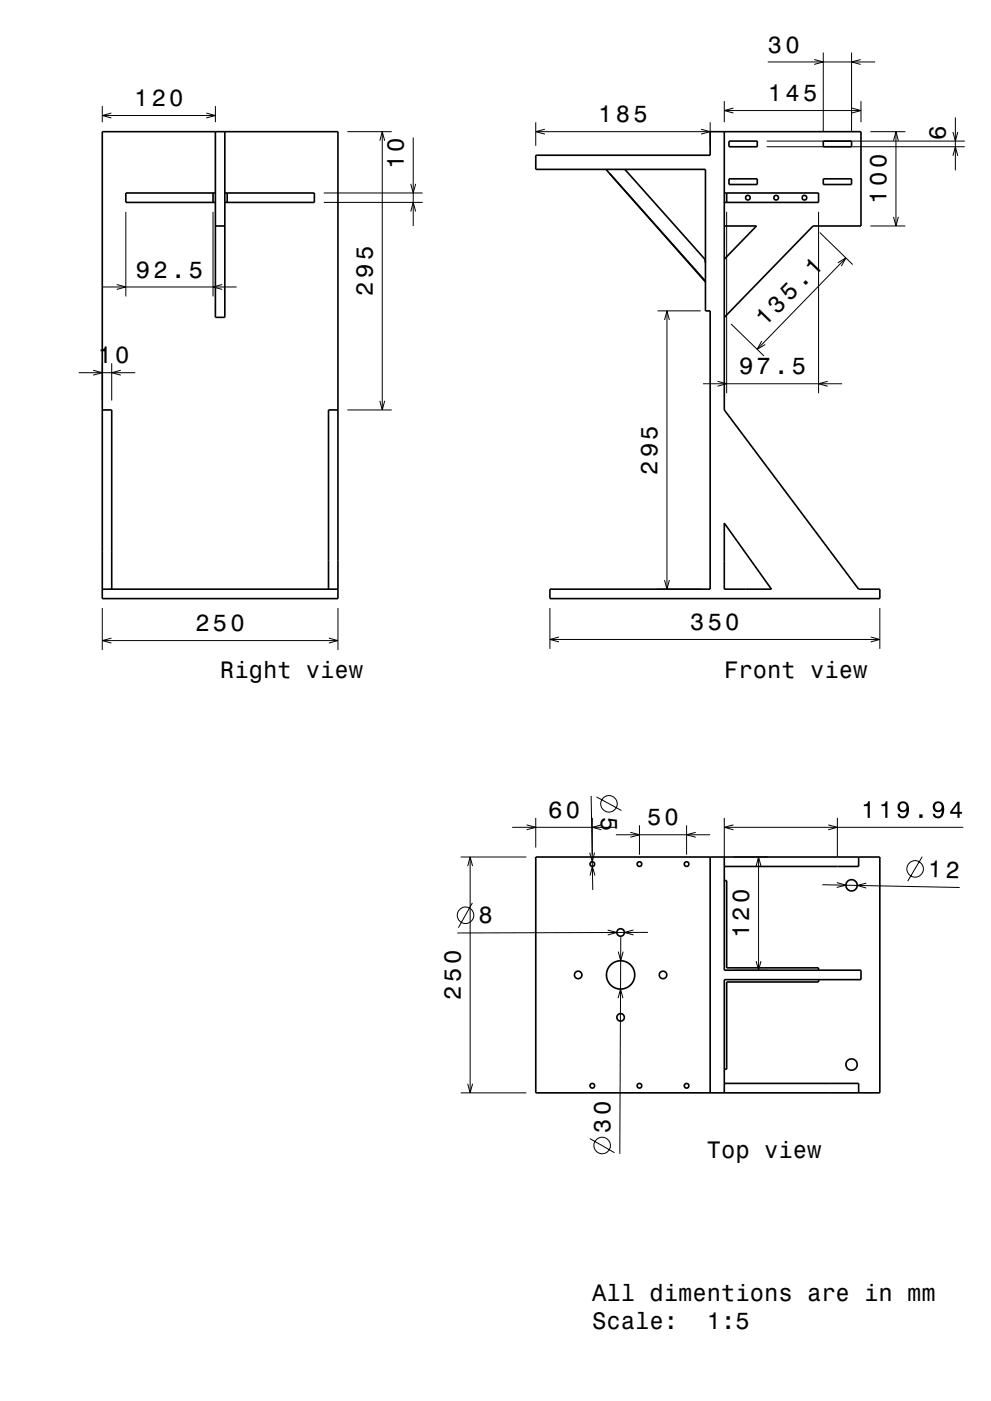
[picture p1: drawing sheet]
<svg xmlns="http://www.w3.org/2000/svg" width="210mm" height="297mm" viewBox="0 0 210 297" stroke-linecap="round" stroke-linejoin="round" font-family="sans-serif">
<g fill="none" stroke="#000" stroke-width=".21">
<path d="M162.9 13.1h22.8M172.7 12.6l2 .5-2 .6M174.7 11.1v16.8M180.7 11.1v16.8M182.6 12.6l-1.9 .5 1.9 .6M21.7 22.5v3.4M21.7 24.5h24M23.6 24l-1.9 .5 1.9 .5M43.8 24l1.9 .5-1.9 .5M45.7 22.5v3.4M73.7 27.9h9.4M80.6 29.8l.5-1.9 .5 1.9"/>
<path d="M81.1 27.9v59M87.2 39l.5 1.9 .5-1.9M87.7 29.1v18.8M113.7 25.9v5M113.7 27.9h37M115.6 27.4l-1.9 .5 1.9 .5M148.7 27.4l2 .5-2 .5M150.7 25.9v5M153.7 21.4v4.5M153.7 23.4h29M155.6 22.9l-1.9 .5 1.9 .6M162.7 31.1h42"/>
<path d="M162.7 29.9h42M180.7 22.9l2 .5-2 .6M182.7 21.4v4.5M184.7 27.9h7.4M189.6 29.8l.5-1.9 .5 1.9M190.1 27.9v20M202.2 33l.5-1.9 .5 1.9M202.2 28l.5 1.9 .5-1.9M202.7 24.9v11.2M26.7 44.9v17.9M45.2 44.9v17.9M68.7 42.9h21"/>
<path d="M68.7 40.9h21M87.2 44.8l.5-1.9 .5 1.9M154.2 44.9v38.5M173.7 44.9v38.5M173.9 49.3l7 6.8M177.8 55.7l1.7-1-1 1.7M179.5 54.7l-18.9 19.4M184.7 47.9h7.4M189.6 46l.5 1.9 .5-1.9M16.7 79h12M19.8 78.5l1.9 .5-1.9 .5M21.7 77v7.9"/>
<path d="M21.7 60.8h28.5M23.7 77v7.9M24.8 60.3l1.9 .5-1.9 .6M25.6 78.5l-1.9 .5 1.9 .5M47.1 60.3l-1.9 .5 1.9 .6M139.5 65.9h9.2M141 67.8l.5-1.9 .5 1.9M141.5 65.9v59M155.1 68.7l7 6.8M161.6 72.3l-1 1.8 1.8-1.1M73.7 86.9h9.4M80.6 85l.5 1.9 .5-1.9"/>
<path d="M149.2 81.4h29.5M152.2 80.8l2 .6-2 .5M175.6 80.8l-1.9 .6 1.9 .5M21.7 128.9v8.9M21.7 135.8h50M23.6 135.3l-1.9 .5 1.9 .5M69.8 135.3l1.9 .5-1.9 .5M71.7 128.9v8.9M116.7 128.9v8.7M116.7 135.6h70M118.6 135.1l-1.9 .5 1.9 .5M139.5 124.9h9.2"/>
<path d="M141 123l.5 1.9 .5-1.9M184.7 135.1l2 .5-2 .5M186.7 128.9v8.7M108.7 175.4h22M111.7 174.9l2 .5-2 .5M113.7 173.4v6.3M125.4 168.7l.4 20M125.7 173.4v7.8M126.5 169l5.4 2.8M127.6 174.9l-1.9 .5 1.9 .5M130.7 177h20M133.7 176.5l2 .5-2 .5"/>
<path d="M135.7 175v6.2M145.7 175v6.2M147.6 176.5l-1.9 .5 1.9 .5M153.7 173.4v8.3M153.7 175.4h50.7M155.6 174.9l-1.9 .5 1.9 .5M175.7 174.9l2 .5-2 .5M177.7 173.4v8.3M97.7 181.7h14M99.2 183.6l.5-1.9 .6 1.9M99.7 181.7v50M100.2 191.4l-2.9 5.3"/>
<path d="M126.1 180.8l-.4 1.9-.6-1.9M126.2 185.6l-.5-1.9-.5 1.9M128.9 197.2l2 .5-2 .5M131.7 198.7l-.2 45.9M134.4 197.2l-1.9 .5 1.9 .5M137.5 197.7l-40.5 .1M155.7 181.7h7.2M160.4 183.6l.5-1.9 .6 1.9M160.9 181.7v24M174.5 187.6l29.1 .6M177.5 187.1l2 .6-2 .5M183.8 187.2l-1.9 .5 1.9 .6"/>
<path d="M195.7 181.6l-3.1 5.2M131.1 211.6l.6-1.9 .5 1.9M131.2 201.8l.5 1.9 .5-1.9M155.7 205.7h7.2M160.4 203.8l.5 1.9 .6-1.9M97.7 231.7h14M99.2 229.8l.5 1.9 .6-1.9M125.1 241.4l5.3 3"/>
<circle cx="129.2" cy="170.4" r="1.75"/>
<circle cx="98.8" cy="194.1" r="1.75"/>
<circle cx="194.2" cy="184.2" r="1.75"/>
<circle cx="127.8" cy="242.9" r="1.75"/>
</g>
<g fill="none" stroke="#000" stroke-width=".35">
<path d="M21.7 27.9h50v99h-50zM45.7 27.9v39.4h2v-39.4M128.6 35.9l21.1 23.7M129.2 36.7l20.5 23.1M132.6 36l17 19 .1 .7M153.7 27.9v59l28.5 38h4.5v2h-70v-2h34v-59h-1v-30h-36v-3h37v-5h32v20h-10.2l-18.8 19.4M154.7 29.9h6v1.2h-6zM154.7 37.9h6v1.2h-6zM174.7 29.9h6v1.2h-6zM174.7 37.9h6v1.2h-6zM45.2 40.9v2M45.7 47.9h2"/>
<path d="M45.7 40.9h-19v2h19M47.7 40.9h19v2h-19M48.2 40.9v2M149.6 55.2h.1M153.7 47.9h6.8l-6.8 7M153.7 40.9h20v2h-20M154.2 40.9v2M21.7 86.9h2v38M71.7 86.9h-2v38M153.7 110.9l10 14h-10zM21.7 124.9h50M113.7 181.7h73v50h-73z"/>
<path d="M150.7 181.7v50M153.7 181.7v24h29v2h-29v24M153.7 186.7h.5v18.5h19.5v.5M182.2 181.7v2h-28.5M173.7 207.7v.5h-19.5v18.5h-.5M153.7 229.7h28.5v2"/>
<circle cx="158.7" cy="41.9" r=".5"/>
<circle cx="164.7" cy="41.9" r=".5"/>
<circle cx="170.7" cy="41.9" r=".5"/>
<circle cx="125.7" cy="183.2" r=".5"/>
<circle cx="131.7" cy="197.7" r=".8"/>
<circle cx="135.7" cy="183.2" r=".5"/>
<circle cx="145.7" cy="183.2" r=".5"/>
<circle cx="180.7" cy="187.7" r="1.2"/>
<circle cx="122.7" cy="206.7" r=".8"/>
<circle cx="131.7" cy="206.7" r="3"/>
<circle cx="131.7" cy="215.7" r=".8"/>
<circle cx="140.7" cy="206.7" r=".8"/>
<circle cx="125.7" cy="230.2" r=".5"/>
<circle cx="135.7" cy="230.2" r=".5"/>
<circle cx="145.7" cy="230.2" r=".5"/>
<circle cx="180.7" cy="225.7" r="1.2"/>
</g>
<path d="M183.3 170.6v.3h.8v2.5h.4v-3.5h-.3a.77 .77 0 0 1-.9 .7zM187 170.6v.3h.8v2.5h.5v-3.5h-.4a.77 .77 0 0 1-.9 .7zM190.7 170.2a1.15 1.15 0 0 0 0 1.7 1.15 1.15 0 0 0 1.7-.1 1.03 1.03 0 0 1-.9 1.3 .56 .56 0 0 1-.6-.6h-.5a1.18 1.18 0 0 0 1.3 1 1.18 1.18 0 0 0 1.1-1.1 1.76 1.76 0 0 0-1.2-2.5zM190.9 171a.75 .75 0 0 1 1.5 0 .75 .75 0 0 1-1.5 0zM195 172.7v.7h.7v-.7zM198.2 170.2a1.15 1.15 0 0 0 0 1.7 1.15 1.15 0 0 0 1.6-.1 1.02 1.02 0 0 1-.8 1.3 .56 .56 0 0 1-.6-.6h-.5a1.18 1.18 0 0 0 1.2 1 1.18 1.18 0 0 0 1.1-1.1 1.76 1.76 0 0 0-1.1-2.5zM198.4 171a.75 .75 0 0 1 1.5 0 .75 .75 0 0 1-1.5 0zM203.1 170l-1.5 2.1v.4h1.5v.9h.5v-.9h.5v-.4h-.5v-2.1zM203.1 170.6v1.5h-1.1z" fill-rule="evenodd" fill="#000"/>
<text font-size="5.1" x="162.4" y="69.4" transform="rotate(-46 162.4 69.4)">135.1</text>
<g font-size="5">
<text x="162.9" y="11.1">30</text>
<text x="28.4" y="22.5">120</text>
<text x="162.9" y="21.4">145</text>
<text x="126.9" y="25.9">185</text>
<text x="200.7" y="29.7" transform="rotate(-90 200.7 29.7)">6</text>
<text x="85.7" y="35.9" transform="rotate(-90 85.7 35.9)">10</text>
<text x="188.1" y="43.2" transform="rotate(-90 188.1 43.2)">100</text>
<text x="28.8" y="58.8">92.5</text>
<text x="79.1" y="62.7" transform="rotate(-90 79.1 62.7)">295</text>
<text x="20.7" y="77">10</text>
<text x="156.8" y="79.4">97.5</text>
<text x="139.5" y="100.7" transform="rotate(-90 139.5 100.7)">295</text>
<text x="41.4" y="133.8">250</text>
<text x="146.4" y="133.6">350</text>
<text x="46.7" y="143.8">Right view</text>
<text x="153.7" y="143.8">Front view</text>
<text x="116.3" y="173.4">60</text>
<text x="127.5" y="173.2" transform="rotate(89 127.5 173.2)">5</text>
<text x="137.3" y="175">50</text>
<text x="196.9" y="186" transform="rotate(1 196.9 186)">12</text>
<text x="101.5" y="195.8">8</text>
<text x="158.9" y="199" transform="rotate(-90 158.9 199)">120</text>
<text x="97.7" y="212" transform="rotate(-90 97.7 212)">250</text>
<text x="129.5" y="240.1" transform="rotate(-90 129.5 240.1)">30</text>
<text x="150" y="245.6">Top view</text>
<text x="125.7" y="275.8">All dimentions are in mm</text>
<text x="125.7" y="281.8">Scale:</text>
<text x="150" y="281.8">1:5</text>
</g>
</svg>
